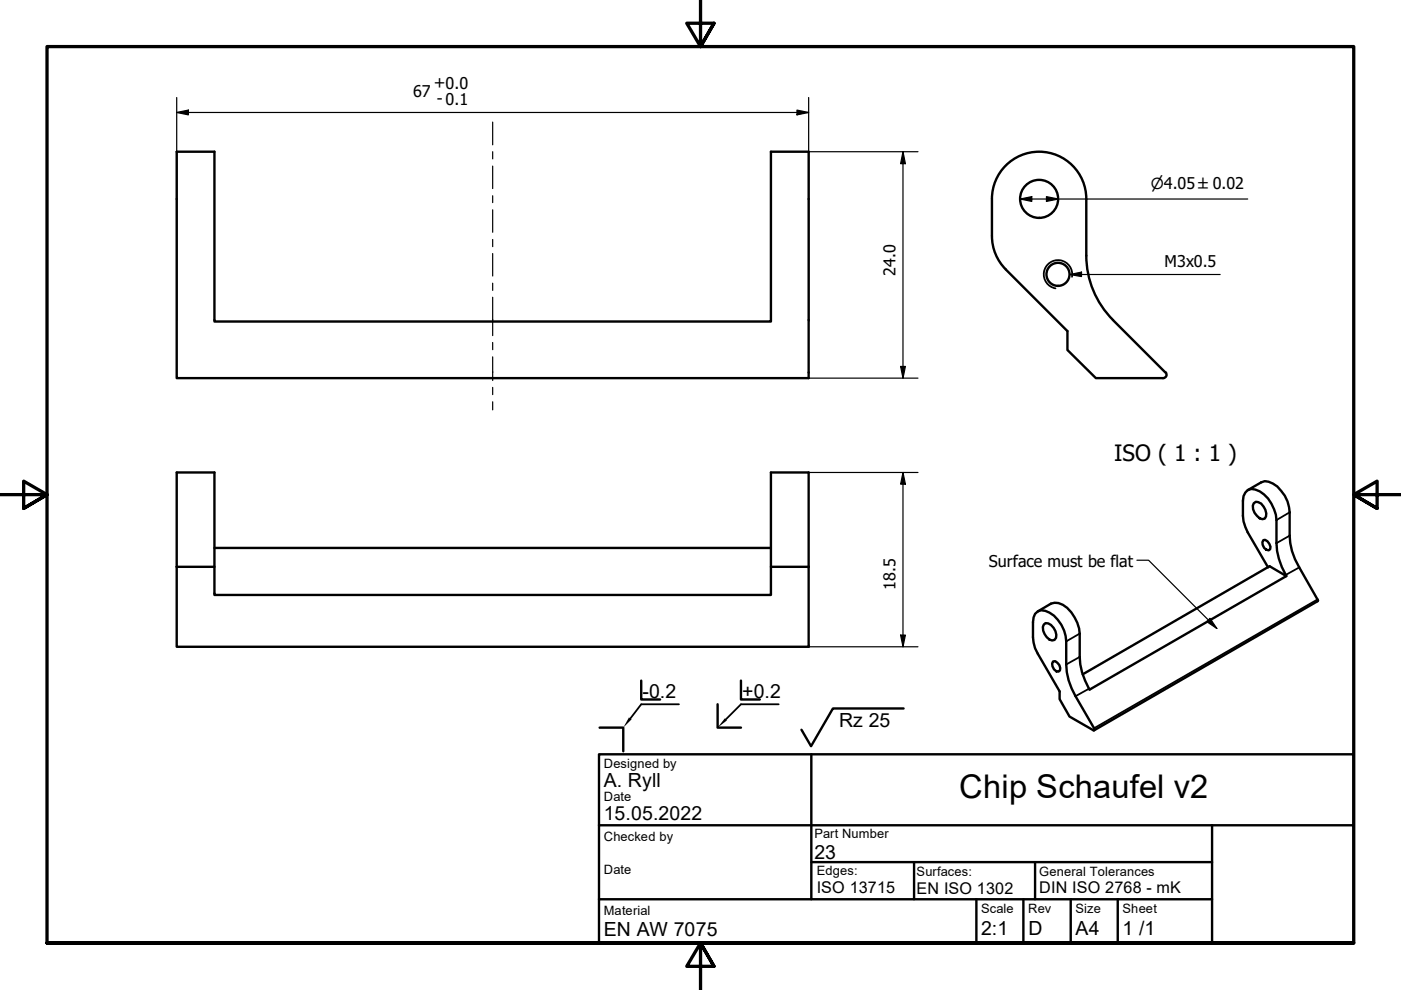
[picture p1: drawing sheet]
<svg xmlns="http://www.w3.org/2000/svg" width="297mm" height="210mm" viewBox="0 0 297 210" stroke-linecap="round" stroke-linejoin="round" font-family="sans-serif">
<!-- layer: Sichtbar (ISO) -->
<g fill="none" stroke="#000" stroke-width=".51">
<path d="M37.5 32.2h8v36h117.9v-36h8v48h-133.9zM210.3 50v-7.8a10 10 0 0 1 10-10 10 10 0 0 1 10 10v12M210.3 50a10.1 10.1 0 0 0 2.9 7.1l13.1 13.1v4l6 6h14.3a.73 .73 0 0 0 .7-.5 .73 .73 0 0 0-.2-.8M230.3 54.2a19.3 19.3 0 0 0 5.7 13.6l11.1 11.2M45.5 116.2h117.9M264.5 103.9l2.9-1.6a3.2 3.2 0 0 1 3.4 .9 7.9 7.9 0 0 1 2.6 5.4v5a13.4 13.4 0 0 0 2.1 6.7l3.8 6.8 .2 .3-.2 .1-47.3 27.3M265.8 106.7l.5-.3a2.54 2.54 0 0 1 1.9 3.6l-.5 .1a2.68 2.68 0 0 1-1.9-3.4zM267.8 114.5a1.47 1.47 0 0 1 1.5 1.9l-.3 .3a1.48 1.48 0 0 1-1.2-2.2zM37.5 120.2v-20h8v25.9h117.9v-25.9h8v20M37.5 120.2v16.9h133.9v-16.9M37.5 120.2h8M163.4 120.2h8"/>
<path d="M219.5 130.1a2.09 2.09 0 0 1 3-.2 7.5 7.5 0 0 1 3.6 6.1v4.9a13.7 13.7 0 0 0 1.9 6.7l4 6.8 .1 .3-.1 .1-5.2-2.9-2.1-3.7v-1.6l-4.7-8a11.6 11.6 0 0 1-.5-8.5zM220 129.6l2.8-1.6a3.2 3.2 0 0 1 3.5 .9 8.7 8.7 0 0 1 2.6 5.4v5a14 14 0 0 0 2.1 6.9l41.7-24.1-3.5-2-39.6 22.9M221.3 132.4l.4-.3a2.67 2.67 0 0 1 2.2 3.1l-.3 .5a1.71 1.71 0 0 1-2.1-1.2l-.3-.8-.1-.8zM268.9 120.3l-4.4-7.4a10.9 10.9 0 0 1-.8-7.7 1.84 1.84 0 0 1 2.4-1.4 7.1 7.1 0 0 1 4.5 6.5v4.9a14.5 14.5 0 0 0 2.1 6.9M223.3 140.2h.4a1.7 1.7 0 0 1 1 1.9l-.3 .3a1.48 1.48 0 0 1-1.1-2.2z"/>
<circle cx="220.3" cy="42.2" r="4"/>
<circle cx="224.3" cy="58.2" r="2.44"/>
</g>
<!-- layer: Sichtbar schmal (ISO) -->
<path d="M227.3 58.7a3 3 0 0 0-2.5-3.5 3 3 0 0 0-3.5 2.4 3 3 0 0 0 2.5 3.5M273.4 113.6l-2.8 1.6M273.4 108.6l-2.8 1.7M228.9 139.3l-2.8 1.6M228.9 134.3l-2.8 1.7M275.5 120.3l-2.9 1.6M279.3 127.1l-47.3 27.3M230.9 146l-2.9 1.6" fill="none" stroke="#000" stroke-width=".38"/>
<!-- layer: Schraffur (ISO) -->
<path d="M133.3 152.1l.6 .4-1.8 1.8zM153.7 152.3l.4 .5-2 1.5z" fill="#000"/>
<!-- layer: Rahmen (ISO) -->
<path d="M148.5 -.1v10l-2.9-5h5.8l-2.9 5 2.9-5M0 104.9h10l-5-2.9v5.8l5-2.9-5 2.9M297 104.9h-10l5-2.9v5.8l-5-2.9 5 2.9M10 199.9v-190h277v190h-277h277M151.4 204.9l-2.9-5 2.9 5h-5.8l2.9-5v10" fill="none" stroke="#000" stroke-width=".7"/>
<!-- layer: Titel (ISO) -->
<g fill="none" stroke="#000" stroke-width=".51">
<path d="M127 159.9h160v40h-160zM127.1 154.3h5v5M136 144.3v4h4M152.1 149.3v5h5M157.1 144.3v4h4M172 159.9v30.8h85v-15.7M191.6 150.2h-15l-4.6 8-2.1-3.5M127 175h160M127 190.7h45M172 182.8h85M193.8 182.8v7.9M207 190.7v9.2"/>
<path d="M217 190.7v9.2M219.5 182.8v7.9M227 190.7v9.2M237 190.7v9.2M257 190.7v9.2"/>
</g>
<path d="M144 149.3h-8l-2.3 3M165.1 149.3h-8l-3.2 3.3" fill="none" stroke="#000" stroke-width=".38"/>
<!-- layer: Symbol (ISO) -->
<path d="M226.8 58.2l2.5-.5v.9zM226.8 58.2h31.9M241 118.8h2.5l14.5 14.5M255.8 131.8l.7-.7 1.5 2.2z" fill="none" stroke="#000" stroke-width=".25"/>
<g fill="#000">
<path d="M226.8 58.2l2.5-.5v.9z" fill-rule="evenodd"/>
<path d="M255.8 131.8l.7-.7 1.5 2.2z" fill-rule="evenodd"/>
</g>
<g fill="none" stroke="#000" stroke-width=".25">
<path d="M37.5 23.8l2.4-.5v1.1zM37.5 23.8h133.9M37.5 20.7v47.2M169 23.3l2.4 .5-2.4 .6zM171.4 20.7v47.2M171.4 32.2h23.2M191.5 32.2l.5 2.5h-1.1zM191.5 32.2v48M216.3 42.2l2.5-.5v1zM216.3 42.2h48.2M221.9 41.7l2.5 .5-2.5 .5zM190.9 77.7h1.1l-.5 2.5z"/>
<path d="M171.4 80.2h23.2M171.4 100.2h23.2M191.5 100.2l.5 2.5h-1.1zM191.5 100.2v36.9M171.4 137.1h23.2M190.9 134.7h1.1l-.5 2.4z"/>
</g>
<g fill="#000">
<path d="M37.5 23.8l2.4-.5v1.1z" fill-rule="evenodd"/>
<path d="M169 23.3l2.4 .5-2.4 .6z" fill-rule="evenodd"/>
<path d="M191.5 32.2l.5 2.5h-1.1z" fill-rule="evenodd"/>
<path d="M216.3 42.2l2.5-.5v1z" fill-rule="evenodd"/>
<path d="M221.9 41.7l2.5 .5-2.5 .5z" fill-rule="evenodd"/>
<path d="M190.9 77.7h1.1l-.5 2.5z" fill-rule="evenodd"/>
<path d="M191.5 100.2l.5 2.5h-1.1z" fill-rule="evenodd"/>
<path d="M190.9 134.7h1.1l-.5 2.4z" fill-rule="evenodd"/>
</g>
<!-- layer: Mittellinie (ISO) -->
<g fill="none" stroke="#000" stroke-width=".25">
<path d="M104.5 25.9v4.8M104.5 32.2v1.5M104.5 35.2v4.8M104.5 41.5v1.5M104.5 44.5v4.7M104.5 50.8v1.5M104.5 53.8v4.7M104.5 60v1.6M104.5 63v8.2M104.5 72.6v1.5M104.5 75.7v5M104.5 82.1v1.6"/>
<path d="M104.5 85.2v1.7"/>
</g>
<text font-size="6.9" x="203.4" y="169.3">Chip Schaufel v2</text>
<text font-size="4.8" x="236.2" y="97.8">ISO ( 1 : 1 )</text>
<g font-size="4.1">
<text x="136.2" y="148">-0.2</text>
<text x="157.4" y="148">+0.2</text>
<text x="177.9" y="154.1">Rz 25</text>
<text x="128" y="166.9">A. Ryll</text>
<text x="128" y="173.9">15.05.2022</text>
<text x="172.7" y="182">23</text>
<text x="128" y="198.4">EN AW 7075</text>
<text x="208" y="198.3">2:1</text>
<text x="218.1" y="198.2">D</text>
<text x="228" y="198.2">A4</text>
<text x="238" y="198.3">1 /1</text>
</g>
<g font-size="3.4">
<text x="87.6" y="20.5">67</text>
<text x="92" y="18.6">+0.0</text>
<text x="92.6" y="22.1">- 0.1</text>
<text x="189.9" y="58.5" transform="rotate(-90 189.9 58.5)">24.0</text>
<text x="246.9" y="56.6">M3x0.5</text>
<text x="189.9" y="125" transform="rotate(-90 189.9 125)">18.5</text>
<text x="209.7" y="120.1">Surface must be flat</text>
<text x="173.2" y="189.3">ISO 13715</text>
<text x="194.3" y="189.5">EN ISO 1302</text>
<text x="220.3" y="189.4">DIN ISO 2768 - mK</text>
</g>
<text font-size="3.2" x="244" y="40">⌀4.05 ±0.02</text>
<g font-size="2.7">
<text x="128" y="162.9">Designed by</text>
<text x="128" y="169.9">Date</text>
<text x="128" y="178.4">Checked by</text>
<text x="172.7" y="177.7">Part Number</text>
<text x="128" y="185.4">Date</text>
<text x="173.2" y="185.6">Edges:</text>
<text x="194.3" y="185.7">Surfaces:</text>
<text x="220.3" y="185.6">General Tolerances</text>
<text x="128" y="193.9">Material</text>
<text x="208" y="193.6">Scale</text>
<text x="218" y="193.6">Rev</text>
<text x="228" y="193.6">Size</text>
<text x="238" y="193.6">Sheet</text>
</g>
</svg>
